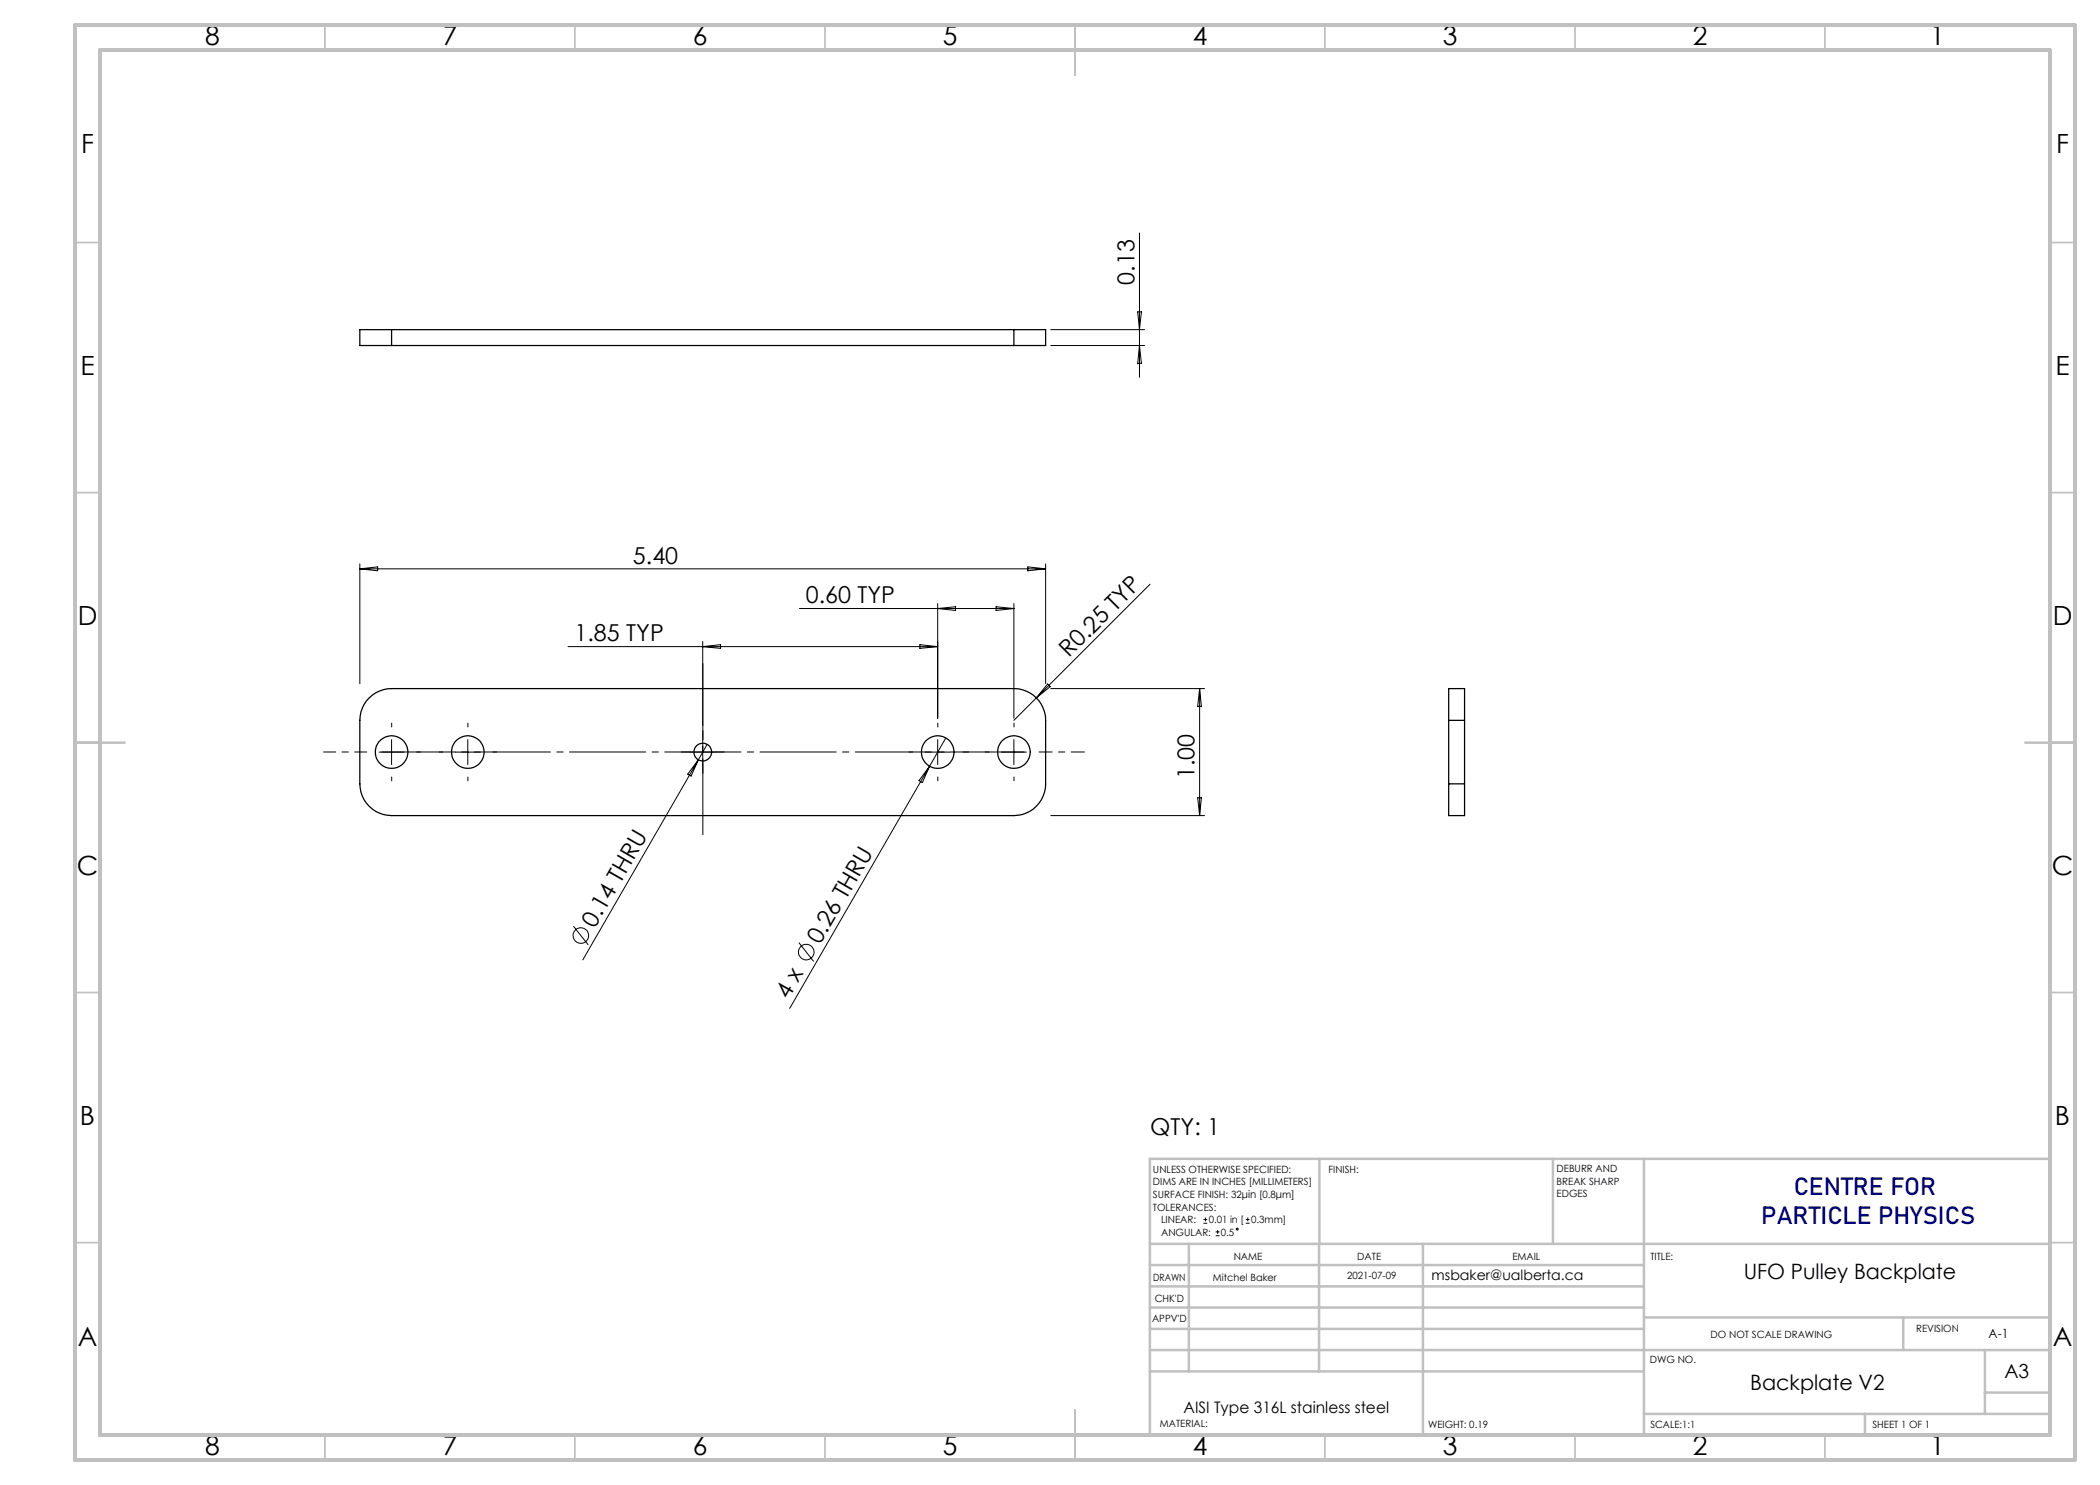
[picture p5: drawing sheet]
<svg xmlns="http://www.w3.org/2000/svg" width="420mm" height="297mm" viewBox="0 0 420 297" stroke-linecap="round" stroke-linejoin="round" font-family="sans-serif">
<g fill="none" stroke="#000" stroke-width=".2">
<path d="M227.9 46.6v28.9M210.1 65.9h18.8M210.1 69.1h18.8M227.5 62.4h.8l-.4 3.5zM227.9 69.1l.4 3.6h-.8zM72 112.8v23.9M72 113.8h137.1M72 113.8l3.5-.4v.8zM205.6 113.4l3.5 .4-3.5 .4zM209.1 112.8v23.9M230 116.8l-27.2 27.3M113.6 129.3h73.9"/>
<path d="M140.5 128.3v16.8M140.5 129.3l3.6-.4v.8zM159.9 121.7h42.9M184 128.9l3.5 .4-3.5 .4zM187.5 120.7v22.9M187.5 121.7l3.6-.3v.7zM199.2 121.4l3.6 .3-3.6 .4zM202.8 120.7v22.9M209.5 136.8l.5 .5-2.7 2.3zM210.1 137.7h30.8M239.9 137.7v25.4M239.9 137.7l.4 3.6h-.8z"/>
<path d="M75.8 150.4h5M78.3 147.9v5M91.1 150.4h5M93.6 147.9v5M138 150.4h5.1M139.7 152l-23.1 40M139.7 152l-1.5 3.2-.7-.4zM140.5 147.9v5M141.4 148.9l-1.7 3.1M185 150.4h5M185.9 153.2l-28 48.5M185.9 153.2l-1.4 3.3-.7-.4z"/>
<path d="M187.5 147.9v5M189.2 147.6l-3.3 5.6M200.3 150.4h5M202.8 147.9v5M239.5 159.6h.8l-.4 3.5zM210.1 163.1h30.8M114.7 185.2l3 3.8M159.8 188.5l2.9 3.8M240.7 244.6h.7M240.7 243.9h.7M241.1 243.5v.8M243.1 247.2h.8"/>
<path d="M243.1 246.4h.8M243.5 246v.8M249.2 244.6h.7M249.2 243.9h.7M249.6 243.5v.8"/>
<circle cx="116.2" cy="187.1" r="1.56"/>
<circle cx="161.3" cy="190.4" r="1.56"/>
<circle cx="247.5" cy="245.8" r=".19"/>
</g>
<path d="M76.3 150.4h128.5" fill="none" stroke="#000" stroke-width=".2" stroke-dasharray="15.2 1.3 1.3 1.3" stroke-dashoffset=".5"/>
<g fill="none" stroke="#000" stroke-width=".2" stroke-dasharray="15.2 1.3 1.3 1.3">
<path d="M78.3 145.4v-.8M78.3 155.4v.8M83.3 150.4h.8M88.6 150.4h-.8M93.6 145.4v-.8M93.6 155.4v.8M98.6 150.4h.7M138.1 150.4h-1.8M140.6 147.9v-1.8M140.6 152.9v1.8M143.1 150.4h1.7M182.6 150.4h-.8"/>
<path d="M187.6 145.4v-.8M187.6 155.4v.8M192.6 150.4h1.1M197.8 150.4h-.8M202.8 145.4v-.8M202.8 155.4v.8M140.6 166.9v-34.2"/>
</g>
<path d="M207.8 150.4h9.1" fill="none" stroke="#000" stroke-width=".2" stroke-dasharray="15.2 1.3 1.3 1.3" stroke-dashoffset="12.6"/>
<path d="M73.3 150.4h-8.6" fill="none" stroke="#000" stroke-width=".2" stroke-dasharray="15.2 1.3 1.3 1.3" stroke-dashoffset="12.8"/>
<g fill="none" stroke="#c0c0c0" stroke-width=".35">
<path d="M65 5v5M115 5v5M165 5v5M215 5v10M265 5v5M315 5v5M365 5v5M15 48.5h5M410 48.5h5M15 98.5h5M410 98.5h5M15 148.5h10"/>
<path d="M405 148.5h10M15 198.5h5M410 198.5h5M15 248.5h5M410 248.5h5M65 287v5M115 287v5M165 287v5M215 282v10M265 287v5M315 287v5M365 287v5"/>
</g>
<g fill="none" stroke="#c0c0c0" stroke-width=".5">
<path d="M263.9 231.8v17M310.6 231.8v17M328.8 231.8v55.2M410 231.8h-180v55.2M230 248.8h180M230 257.3h98.8M230 253h98.8M237.8 248.8v25.5M263.8 248.8v25.5M284.6 248.8v38.2M230 265.8h98.8M230 261.5h98.8"/>
<path d="M230 274.3h98.8M230 270h180M328.8 263.5h81.2M380.6 263.5v6.5M397 270v12.8M397 278.5h13M328.8 282.8h81.2M373 282.8v4.2"/>
</g>
<path d="M15 5h400v287h-400zM20 10h390v277h-390z" fill="none" stroke="#c0c0c0" stroke-width=".7"/>
<g fill="none" stroke="#000" stroke-width=".25">
<path d="M78.3 65.9h-6.3v3.2h6.3M78.3 65.9v3.2M78.3 69.1h124.5M78.3 65.9h124.5M202.8 65.9h6.3v3.2h-6.3M202.8 65.9v3.2M73.8 139.6a6.4 6.4 0 0 1 4.5-1.9h124.5a6.4 6.4 0 0 1 6.3 6.4v12.7a6.4 6.4 0 0 1-6.3 6.3h-124.5a6.4 6.4 0 0 1-6.3-6.3v-12.7a6.4 6.4 0 0 1 1.8-4.5zM289.7 156.8v6.3h3.2v-6.3M289.7 144.1v-6.4h3.2v6.4M289.7 144.1h3.2M289.7 156.8h3.2M289.7 144.1v12.7"/>
<path d="M292.9 144.1v12.7"/>
<circle cx="78.3" cy="150.4" r="3.3"/>
<circle cx="93.6" cy="150.4" r="3.3"/>
<circle cx="140.6" cy="150.4" r="1.79"/>
<circle cx="187.6" cy="150.4" r="3.3"/>
<circle cx="202.8" cy="150.4" r="3.3"/>
</g>
<g font-size="5.3">
<text x="41" y="8.9">8</text>
<text x="88.5" y="8.9">7</text>
<text x="138.5" y="8.9">6</text>
<text x="188.5" y="8.9">5</text>
<text x="238.5" y="8.9">4</text>
<text x="288.5" y="8.9">3</text>
<text x="338.5" y="8.9">2</text>
<text x="386" y="8.9">1</text>
<text x="16.2" y="30.7">F</text>
<text x="411.2" y="30.7">F</text>
<text x="16.1" y="74.9">E</text>
<text x="411.1" y="74.9">E</text>
<text x="15.5" y="124.9">D</text>
<text x="410.5" y="124.9">D</text>
<text x="15.4" y="174.9">C</text>
<text x="410.4" y="174.9">C</text>
<text x="16" y="224.9">B</text>
<text x="411" y="224.9">B</text>
<text x="15.5" y="269.2">A</text>
<text x="410.5" y="269.2">A</text>
<text x="41" y="290.9">8</text>
<text x="88.5" y="290.9">7</text>
<text x="138.5" y="290.9">6</text>
<text x="188.5" y="290.9">5</text>
<text x="238.5" y="290.9">4</text>
<text x="288.5" y="290.9">3</text>
<text x="338.5" y="290.9">2</text>
<text x="386" y="290.9">1</text>
</g>
<g font-size="4.9" fill="#000080">
<text x="358.7" y="238.9">CENTRE FOR</text>
<text x="352.3" y="244.9">PARTICLE PHYSICS</text>
</g>
<g font-size="4.7">
<text x="226.9" y="56.9" transform="rotate(-90 226.9 56.9)">0.13</text>
<text x="126.6" y="112.7">5.40</text>
<text x="161.2" y="120.7">0.60 TYP</text>
<text x="114.9" y="128.3">1.85 TYP</text>
<text x="213.8" y="131.6" transform="rotate(-45 213.8 131.6)">R0.25 TYP</text>
<text x="238.9" y="155.8" transform="rotate(-90 238.9 155.8)">1.00</text>
<text x="119" y="185.7" transform="rotate(-60 119 185.7)">0.14 THRU</text>
<text x="164" y="189" transform="rotate(-60 164 189)">0.26 THRU</text>
<text x="157.7" y="200" transform="rotate(-60 157.7 200)">4 x</text>
<text x="230.1" y="227.1">QTY: 1</text>
</g>
<g font-size="4.2">
<text x="348.7" y="255.8">UFO Pulley Backplate</text>
<text x="350" y="278.1">Backplate V2</text>
</g>
<text font-size="3.9" x="400.9" y="275.5">A3</text>
<text font-size="3.2" x="236.7" y="282.5">AISI Type 316L stainless steel</text>
<text font-size="2.8" x="286.3" y="255.9">msbaker@ualberta.ca</text>
<text font-size="2.5" x="397.7" y="267.6">A-1</text>
<g font-size="2">
<text x="230.6" y="234.6">UNLESS OTHERWISE SPECIFIED:</text>
<text x="230.6" y="237.1">DIMS ARE IN INCHES [MILLIMETERS]</text>
<text x="230.6" y="239.6">SURFACE FINISH: 32μin [0.8μm]</text>
<text x="265.7" y="234.6">FINISH:</text>
<text x="311.3" y="234.5">DEBURR AND</text>
<text x="311.3" y="237">BREAK SHARP</text>
<text x="311.3" y="239.5">EDGES</text>
<text x="230.6" y="242.1">TOLERANCES:</text>
<text x="232.2" y="244.6">LINEAR:</text>
<text x="241.7" y="244.6">0.01 in [</text>
<text x="250.2" y="244.6">0.3mm]</text>
<text x="232.2" y="247.1">ANGULAR:</text>
<text x="244.2" y="247.1">0.5</text>
<text x="246.7" y="252">NAME</text>
<text x="271.4" y="252">DATE</text>
<text x="302.5" y="251.9">EMAIL</text>
<text x="330.1" y="251.9">TITLE:</text>
<text x="230.6" y="256.1">DRAWN</text>
<text x="242.6" y="256.1">Mitchel Baker</text>
<text x="269.4" y="255.9">2021-07-09</text>
<text x="230.9" y="260.3">CHK'D</text>
<text x="230.4" y="264.4">APPV'D</text>
<text x="342.1" y="267.6">DO NOT SCALE DRAWING</text>
<text x="383.2" y="266.3">REVISION</text>
<text x="330" y="272.5">DWG NO.</text>
<text x="232" y="285.5">MATERIAL:</text>
<text x="285.6" y="285.5">WEIGHT: 0.19</text>
<text x="330.1" y="285.6">SCALE:1:1</text>
<text x="374.5" y="285.6">SHEET 1 OF 1</text>
</g>
</svg>
